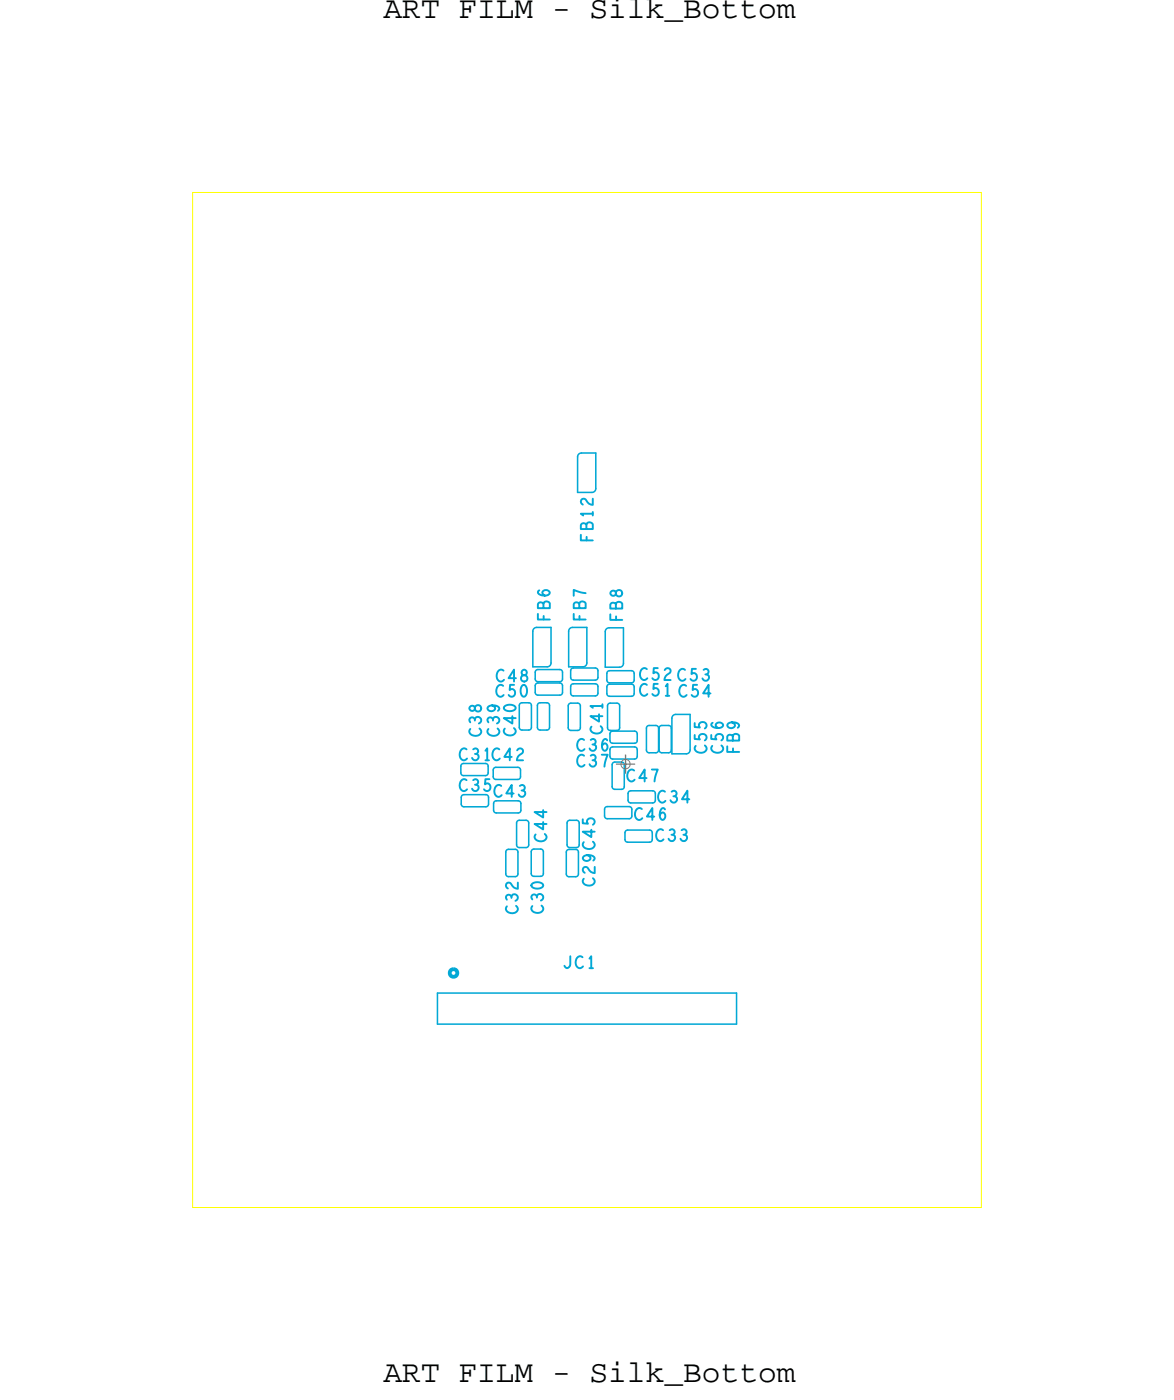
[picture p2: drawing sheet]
<svg xmlns="http://www.w3.org/2000/svg" width="77mm" height="92mm" viewBox="0 0 77 92" stroke-linecap="round" stroke-linejoin="round" font-family="sans-serif">
<!-- layer: Board Outline -->
<path d="M12.7 12.7h52v67h-52z" fill="none" stroke="#ff0" stroke-width=".07"/>
<!-- layer: Components -->
<g fill="none" stroke="#02a8d5" stroke-width=".1">
<path d="M38.1 30.1v2.4zM38.3 29.9h1zM38.3 29.9l-.1 .1-.1 .1M39.3 32.2l-.1 .2-.2 .1M39.3 29.9v2.3zM30.4 50.6v.4zM30.4 52.6v.5zM30.4 53.1l.2 .1M30.6 53.2h1.4zM32.2 50.6v.4zM32.2 53.1l-.2 .1M32.5 50.8v.5z"/>
<path d="M32.5 53v.5zM32.5 53.5l.2 .1M32.7 50.6l-.2 .2M32.7 53.6h1.5zM33.3 56.2v1.5zM33.3 57.7l.2 .1M33.5 56h.5zM33.5 56l-.2 .2M34 56l.1 .2M34.1 54.3v1.4zM34.1 55.7l.1 .2M34.1 50.6l.2 .2"/>
<path d="M34.1 57.7l-.1 .1M34.1 56.2v1.5zM34.2 55.9h.5zM34.2 54.1h.5zM34.2 54.1l-.1 .2M34.3 50.8v.5zM34.3 51.3l-.2 .1M34.3 53.5l-.1 .1M34.3 53v.5zM34.4 48.2h.5zM34.7 54.1l.2 .2M34.9 55.7l-.2 .2"/>
<path d="M34.9 46.4l.1 .1M35 56.2v1.4zM35 57.6l.2 .2M35 48l-.1 .2M35 46.5v1.5zM35.1 41.7v2.3zM35.1 44h1zM35.2 56h.4zM35.2 56l-.2 .2M35.3 45.2v.5zM35.3 44.4v.4zM35.3 45.7l.2 .2"/>
<path d="M35.3 44.8l.2 .2M35.4 41.4h.9zM35.4 41.4l-.2 .1-.1 .2M35.4 46.5v1.5zM35.4 48l.2 .2M35.5 45.9h1.4zM35.5 45h1.4zM35.5 45.1h1.4zM35.5 44.2h1.4zM35.5 45.1l-.2 .1M35.5 44.2l-.2 .2M35.6 48.2h.5z"/>
<path d="M35.6 46.4h.5zM35.6 46.4l-.2 .1M35.6 56l.2 .2M35.8 57.6l-.2 .2M35.8 56.2v1.4zM36.1 46.4l.1 .1M36.2 46.5v1.5zM36.2 48l-.1 .2M36.3 43.7l-.1 .2-.1 .1M36.3 41.4v2.3zM36.9 45.1l.2 .1M36.9 44.2l.2 .2"/>
<path d="M37.1 45.7l-.2 .2M37.1 45.2v.5zM37.1 44.4v.4zM37.1 44.8l-.2 .2M37.3 56.2v1.5zM37.3 57.7l.2 .1M37.4 54.3v1.4zM37.4 55.7l.2 .2M37.5 46.6v1.4zM37.5 48l.1 .2M37.5 41.7v2.3zM37.5 44h.9z"/>
<path d="M37.5 57.8h.5zM37.5 56h.5zM37.5 56l-.2 .2M37.6 54.1h.4zM37.6 54.1l-.2 .2M37.6 55.9h.4zM37.6 44.3v.4zM37.6 45.3v.4zM37.6 44.7l.2 .2M37.6 45.7l.2 .2M37.6 46.4h.5zM37.6 46.4l-.1 .2"/>
<path d="M37.6 48.2h.5zM37.7 41.4h1zM37.7 41.4l-.1 .1-.1 .2M37.8 44.9h1.4zM37.8 45.9h1.4zM37.8 44.1h1.4zM37.8 45.1h1.4zM37.8 44.1l-.2 .2M37.8 45.1l-.2 .2M38.1 46.4l.2 .2M38.3 48l-.2 .2M38.3 46.6v1.4z"/>
<path d="M38.7 43.7l-.1 .2-.2 .1M38.7 41.4v2.3zM39.2 44.1l.2 .2M39.2 45.1l.2 .2M39.4 44.3v.4zM39.4 45.3v.4zM39.4 44.7l-.2 .2M39.4 45.7l-.2 .2M39.9 53.4v.4zM39.9 53.8l.1 .2M39.9 41.7v2.3zM39.9 44h.9z"/>
<path d="M40 45.3v.5zM40 44.4v.5zM40 45.8l.2 .1M40 44.9l.2 .2M40 54h1.5zM40 53.2h1.5zM40 53.2l-.1 .2M40.1 48l.1 .2M40.2 41.4h.9zM40.2 41.4l-.2 .1-.1 .2M40.2 45.9h1.4zM40.2 45.1h1.4z"/>
<path d="M40.2 44.3h1.4zM40.2 45.1l-.2 .2M40.2 44.3l-.2 .1M40.2 46.4h.5zM40.2 46.4l-.1 .2M40.2 48.2h.5zM40.4 50.5v1.4zM40.4 51.9l.1 .2M40.4 49.3h1.4zM40.4 48.2h1.4zM40.4 48.2l-.2 .2M40.4 50.1h1.4z"/>
<path d="M40.4 49h1.4zM40.5 50.3h.5zM40.5 52.1h.5zM40.7 46.4l.2 .2M40.9 46.6v1.4zM40.9 48l-.2 .2M41.1 43.8l-.1 .2h-.2M41.1 41.4v2.4zM41.2 51.9l-.2 .2M41.2 54.9v.5zM41.2 55.4l.2 .2M41.4 55.6h1.4z"/>
<path d="M41.4 54.8h1.4zM41.4 54.8l-.2 .1M41.4 52.4v.4zM41.4 52.8l.2 .2M41.6 52.2h1.4zM41.6 52.2l-.2 .2M41.6 45.1l.2 .2M41.6 44.3l.2 .1M41.8 45.8l-.2 .1M41.8 44.9l-.2 .2M41.8 49.3l.2 .2M41.8 48.2l.2 .2"/>
<path d="M42 49.9l-.2 .2M42 48.9l-.2 .1M42 49.5v.4zM42 48.4v.5zM42.6 48v1.5zM42.6 49.5l.2 .2M42.8 47.9h.4zM42.8 47.9l-.2 .1M42.8 49.7h.4zM43.2 47.9l.2 .1M43.4 49.5l-.2 .2M43.4 48v1.5z"/>
<path d="M43.5 48v1.5zM43.5 49.5l.1 .2M43.6 49.7h.5zM43.6 47.9h.5zM43.6 47.9l-.1 .1M44.1 47.9l.2 .1M44.3 49.5l-.2 .2M44.3 48v1.5zM44.3 47.4v2.3zM44.3 49.7h.9zM44.6 47.1h.9zM44.6 47.1l-.2 .1-.1 .2"/>
<path d="M45.5 49.5l-.1 .2h-.2M45.5 47.1v2.4zM28.8 65.5v2.1zM28.8 67.6h19.8zM28.8 65.5h19.8zM48.6 65.5v2.1z"/>
</g>
<path d="M29.7 64l.2-.1 .2 .1 .1 .2-.1 .2h-.2h-.2v-.2z" fill="none" stroke="#02a8d5" stroke-width=".25"/>
<!-- layer: Drawing Origin -->
<path d="M41 50.2l.2-.1 .3 .1v.2v.2l-.3 .1-.2-.1-.1-.2z" fill="none" stroke="#749671" stroke-width=".07"/>
<path d="M40.6 50.4h1.3M41.2 49.8v1.3" fill="none" stroke="#749671" stroke-width=".09"/>
<g font-size="2.1">
<text x="25.3" y="1.2">ART FILM - Silk_Bottom</text>
<text x="25.3" y="91.2">ART FILM - Silk_Bottom</text>
</g>
<g font-size="1.3" fill="#02a8d5">
<text x="39.1" y="35.8" transform="rotate(-90 39.1 35.8)">FB12</text>
<text x="36.2" y="41" transform="rotate(-90 36.2 41)">FB6</text>
<text x="38.6" y="41" transform="rotate(-90 38.6 41)">FB7</text>
<text x="41" y="41" transform="rotate(-90 41 41)">FB8</text>
<text x="32.7" y="46">C50</text>
<text x="32.7" y="45">C48</text>
<text x="42.1" y="44.9">C52 C53</text>
<text x="42.1" y="45.9">C51 C54</text>
<text x="30.3" y="50.2">C31C42</text>
<text x="30.3" y="52.2">C35</text>
<text x="31.7" y="48.6" transform="rotate(-90 31.7 48.6)">C38</text>
<text x="32.5" y="52.6">C43</text>
<text x="32.9" y="48.6" transform="rotate(-90 32.9 48.6)">C39</text>
<text x="34" y="48.6" transform="rotate(-90 34 48.6)">C40</text>
<text x="38" y="49.5">C36</text>
<text x="38" y="50.6">C37</text>
<text x="39.7" y="48.5" transform="rotate(-90 39.7 48.5)">C41</text>
<text x="41.3" y="51.6">C47</text>
<text x="43.3" y="53">C34</text>
<text x="46.6" y="49.7" transform="rotate(-90 46.6 49.7)">C55</text>
<text x="47.7" y="49.7" transform="rotate(-90 47.7 49.7)">C56</text>
<text x="48.7" y="49.7" transform="rotate(-90 48.7 49.7)">FB9</text>
<text x="36" y="55.6" transform="rotate(-90 36 55.6)">C44</text>
<text x="39.2" y="58.5" transform="rotate(-90 39.2 58.5)">C29C45</text>
<text x="41.8" y="54.1">C46</text>
<text x="43.2" y="55.5">C33</text>
<text x="34.1" y="60.3" transform="rotate(-90 34.1 60.3)">C32</text>
<text x="35.8" y="60.3" transform="rotate(-90 35.8 60.3)">C30</text>
<text x="37.1" y="63.9">JC1</text>
</g>
</svg>
